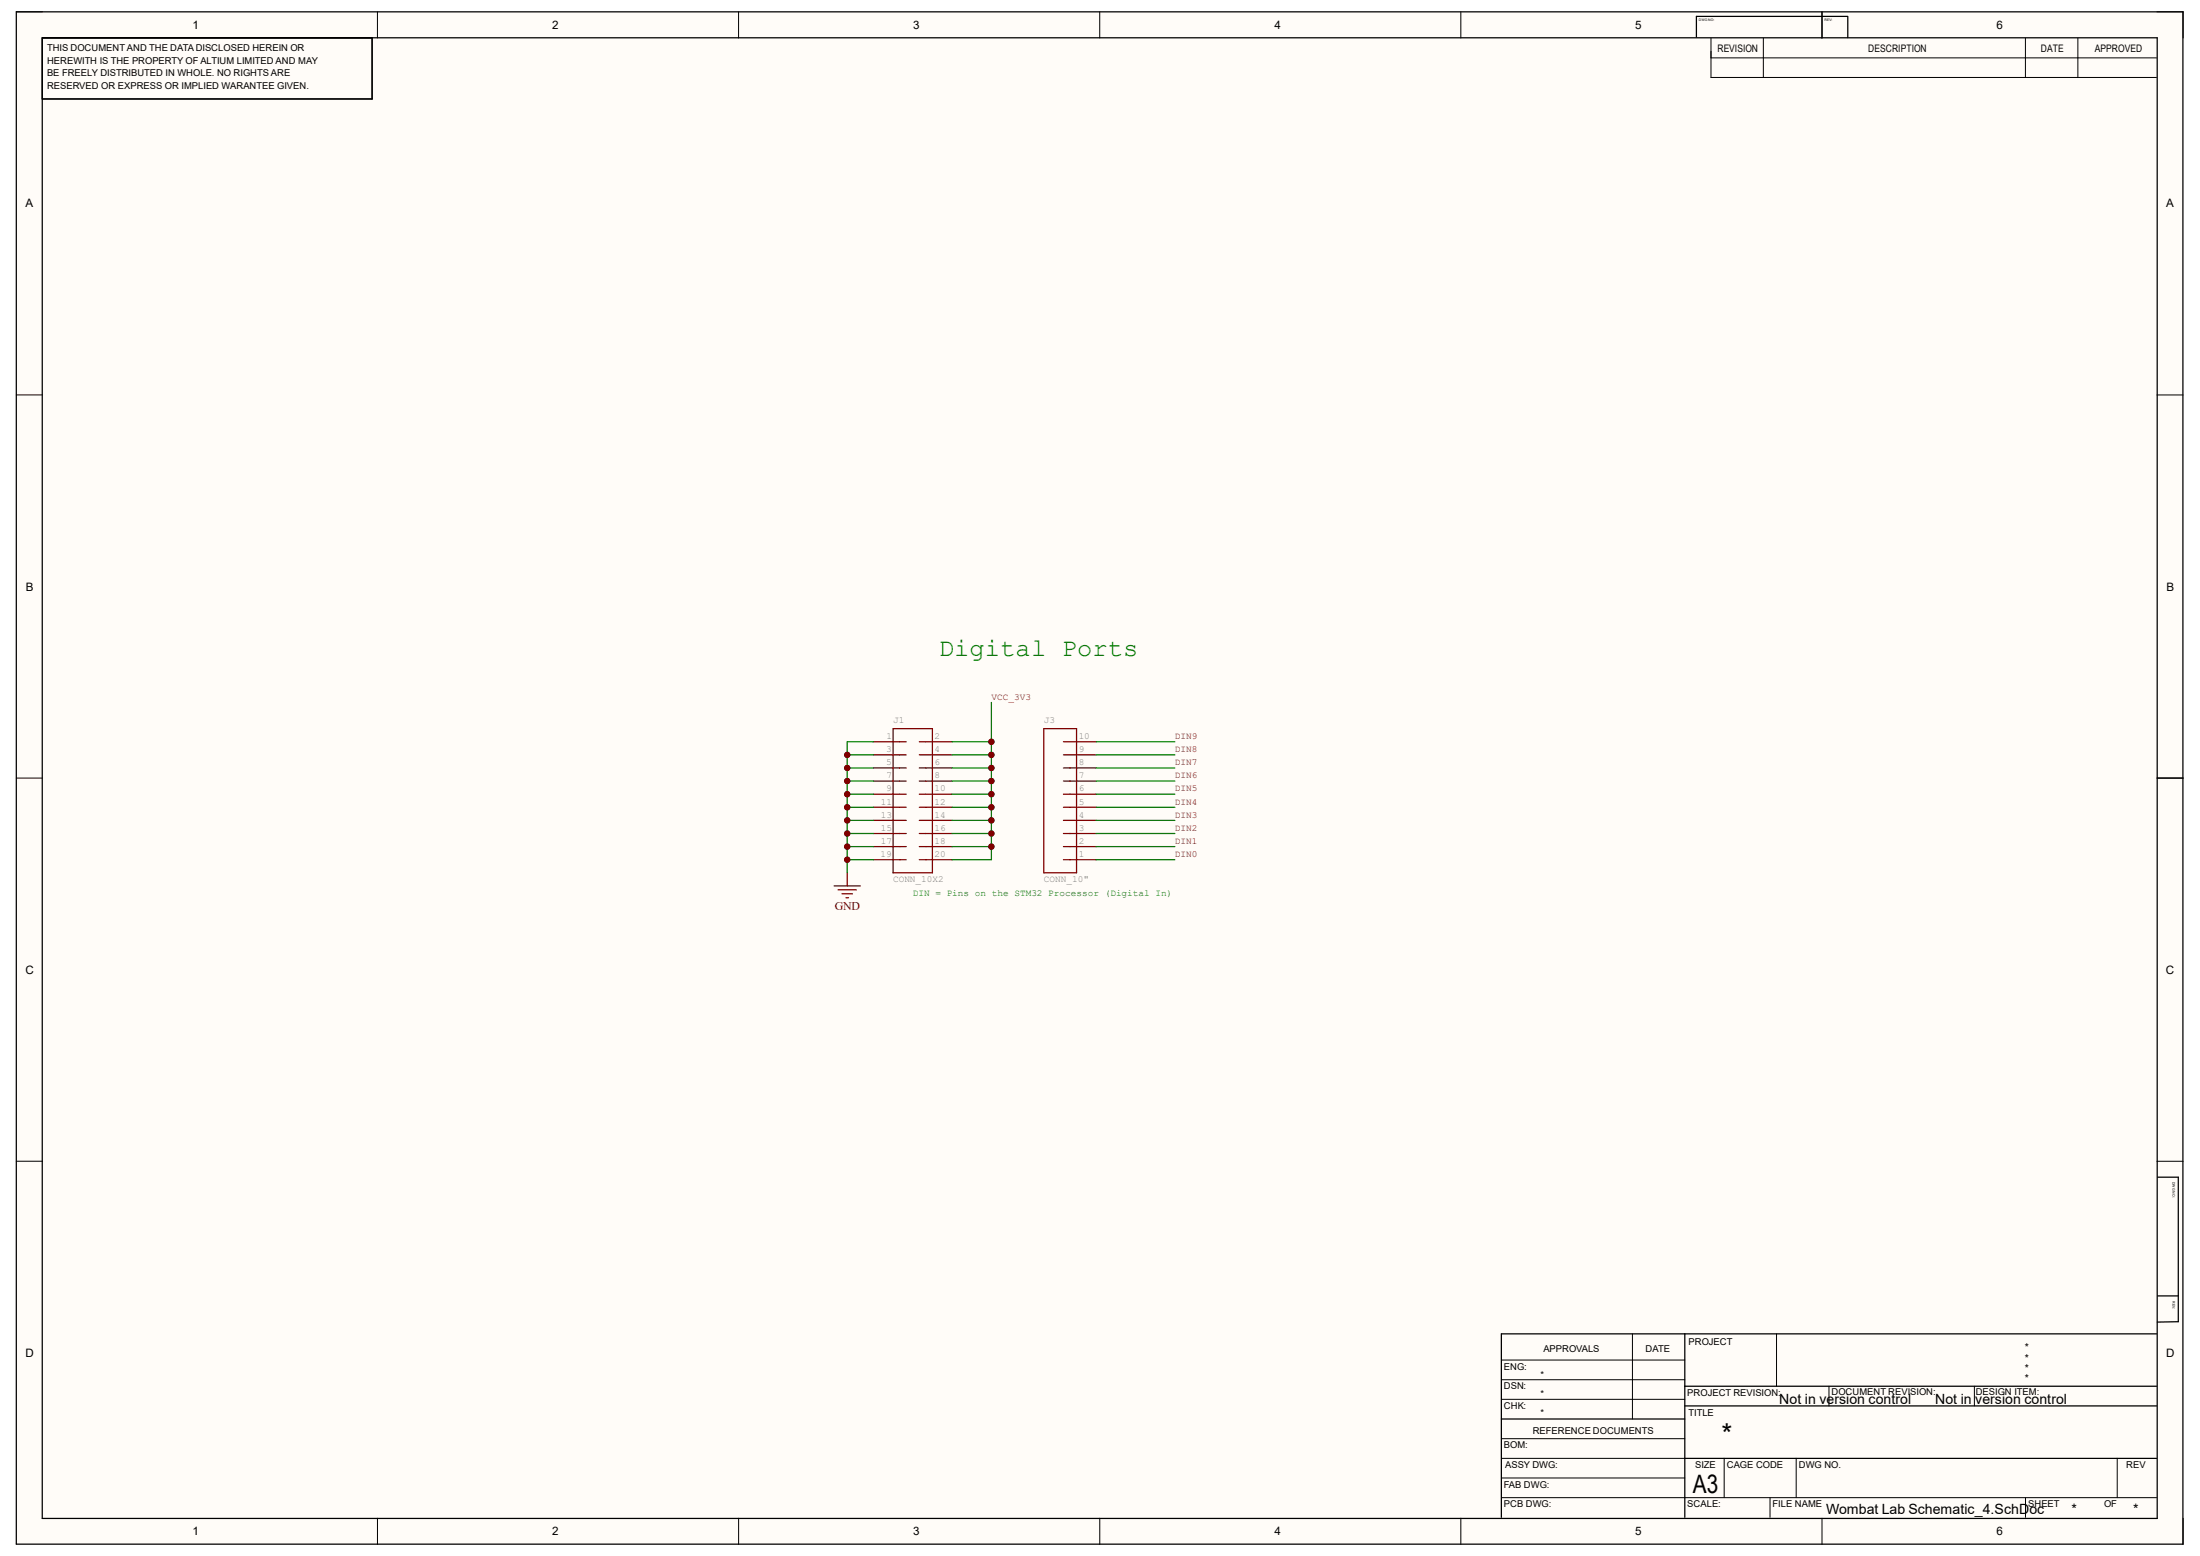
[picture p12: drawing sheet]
<svg xmlns="http://www.w3.org/2000/svg" width="297mm" height="210mm" viewBox="0 0 297 210" stroke-linecap="round" stroke-linejoin="round" font-family="sans-serif">
<g fill="#fffcf8">
<path d="M2.2 1.6h292.5v206.8h-292.5z" fill-rule="evenodd"/>
<path d="M5.7 5.1h285.5v199.8h-285.5z" fill-rule="evenodd"/>
</g>
<g fill="none" stroke="#000" stroke-width=".14">
<path d="M2.2 1.6h3.5M51 1.6v3.5M99.7 1.6v3.5M148.5 1.6v3.5M197.2 1.6v3.5M246 1.6v3.5M291.2 1.6h3.5v3.5M2.2 53.3h3.5M291.2 53.3h3.5M2.2 105h3.5M291.2 105h3.5M2.2 156.7h3.5"/>
<path d="M291.2 156.7h3.5M51 204.9v3.5M99.7 204.9v3.5M148.5 204.9v3.5M197.2 204.9v3.5M246 204.9v3.5M294.7 204.9v3.5"/>
</g>
<circle cx="114.4" cy="116" r=".35" fill="#000080"/>
<circle cx="114.4" cy="116" r=".35" fill="none" stroke="#000080" stroke-width=".14"/>
<circle cx="114.4" cy="114.3" r=".35" fill="#000080"/>
<circle cx="114.4" cy="114.3" r=".35" fill="none" stroke="#000080" stroke-width=".14"/>
<circle cx="114.4" cy="112.5" r=".35" fill="#000080"/>
<circle cx="114.4" cy="112.5" r=".35" fill="none" stroke="#000080" stroke-width=".14"/>
<circle cx="114.4" cy="110.7" r=".35" fill="#000080"/>
<circle cx="114.4" cy="110.7" r=".35" fill="none" stroke="#000080" stroke-width=".14"/>
<circle cx="114.4" cy="109" r=".35" fill="#000080"/>
<circle cx="114.4" cy="109" r=".35" fill="none" stroke="#000080" stroke-width=".14"/>
<circle cx="114.4" cy="107.2" r=".35" fill="#000080"/>
<circle cx="114.4" cy="107.2" r=".35" fill="none" stroke="#000080" stroke-width=".14"/>
<circle cx="114.4" cy="105.4" r=".35" fill="#000080"/>
<circle cx="114.4" cy="105.4" r=".35" fill="none" stroke="#000080" stroke-width=".14"/>
<circle cx="114.4" cy="103.7" r=".35" fill="#000080"/>
<circle cx="114.4" cy="103.7" r=".35" fill="none" stroke="#000080" stroke-width=".14"/>
<circle cx="114.4" cy="101.9" r=".35" fill="#000080"/>
<circle cx="114.4" cy="101.9" r=".35" fill="none" stroke="#000080" stroke-width=".14"/>
<circle cx="133.8" cy="114.3" r=".35" fill="#000080"/>
<circle cx="133.8" cy="114.3" r=".35" fill="none" stroke="#000080" stroke-width=".14"/>
<circle cx="133.8" cy="112.5" r=".35" fill="#000080"/>
<circle cx="133.8" cy="112.5" r=".35" fill="none" stroke="#000080" stroke-width=".14"/>
<circle cx="133.8" cy="110.7" r=".35" fill="#000080"/>
<circle cx="133.8" cy="110.7" r=".35" fill="none" stroke="#000080" stroke-width=".14"/>
<circle cx="133.8" cy="109" r=".35" fill="#000080"/>
<circle cx="133.8" cy="109" r=".35" fill="none" stroke="#000080" stroke-width=".14"/>
<circle cx="133.8" cy="107.2" r=".35" fill="#000080"/>
<circle cx="133.8" cy="107.2" r=".35" fill="none" stroke="#000080" stroke-width=".14"/>
<circle cx="133.8" cy="105.4" r=".35" fill="#000080"/>
<circle cx="133.8" cy="105.4" r=".35" fill="none" stroke="#000080" stroke-width=".14"/>
<circle cx="133.8" cy="103.7" r=".35" fill="#000080"/>
<circle cx="133.8" cy="103.7" r=".35" fill="none" stroke="#000080" stroke-width=".14"/>
<circle cx="133.8" cy="101.9" r=".35" fill="#000080"/>
<circle cx="133.8" cy="101.9" r=".35" fill="none" stroke="#000080" stroke-width=".14"/>
<circle cx="133.8" cy="100.1" r=".35" fill="#000080"/>
<circle cx="133.8" cy="100.1" r=".35" fill="none" stroke="#000080" stroke-width=".14"/>
<g fill="none" stroke="#000" stroke-width=".17">
<path d="M2.2 1.6h292.5v206.8h-292.5zM5.7 5.1h285.5v199.8h-285.5zM5.7 5.1h44.5v8.3h-44.5M246 1.6v3.5M249.5 2.2h-20.5v2.8M249.5 2.3v2.8M291.2 105h3.5M291.3 158.9h2.8v19.5h-2.9M291.3 174.9h2.8M202.7 191.5h24.8M227.5 187.1h63.6M227.5 180v24.8"/>
<path d="M227.5 189.8h63.6M227.5 196.8h63.6M291.1 180h-88.4v24.8"/>
</g>
<g fill="none" stroke="#000" stroke-width=".14">
<path d="M231 5.2v5.3h60.1M231 7.8h60.1M238.1 5.2v5.3M273.4 5.2v5.3M280.5 5.2v5.3M202.7 186.2h24.8M202.7 183.6h24.8M202.7 188.9h24.8M202.7 196.8h24.8M202.7 194.2h24.8M202.7 199.5h24.8M220.4 180v11.5"/>
<path d="M232.8 196.8v5.3M239.8 180v7.1M242.5 196.8v5.3M246.9 187.1v2.7M266.6 187.1v2.7M285.8 196.8v5.3M202.7 202.1h88.4M239 202.1v2.7M273.5 202.1v2.7"/>
</g>
<g fill="none" stroke="#800000" stroke-width=".17">
<path d="M120.6 98.3h5.3v19.5h-5.3zM140.9 98.3h4.4v19.5h-4.4zM112.6 119.6h3.5M114.4 117.8v1.8M117.9 103.7h4.4M117.9 101.9h4.4M117.9 100.1h4.4M117.9 107.2h4.4M117.9 105.4h4.4M117.9 109h4.4M117.9 110.7h4.4M117.9 112.5h4.4"/>
<path d="M117.9 114.3h4.4M117.9 116h4.4M124.1 103.7h4.4M124.1 101.9h4.4M124.1 100.1h4.4M124.1 107.2h4.4M124.1 105.4h4.4M124.1 109h4.4M124.1 110.7h4.4M124.1 112.5h4.4M124.1 114.3h4.4M124.1 116h4.4"/>
<path d="M143.6 103.7h4.4M143.6 101.9h4.4M143.6 100.1h4.4M143.6 107.2h4.4M143.6 105.4h4.4M143.6 109h4.4M143.6 110.7h4.4M143.6 112.5h4.4M143.6 114.3h4.4M143.6 116h4.4M113.1 120.1h2.5M113.7 120.6h1.4"/>
<path d="M114.2 121.2h.4"/>
</g>
<path d="M133.8 94.8v21.2h-5.3M128.5 107.2h5.3M128.5 109h5.3M128.5 110.7h5.3M128.5 112.5h5.3M128.5 114.3h5.3M128.5 100.1h5.3M128.5 101.9h5.3M128.5 103.7h5.3M128.5 105.4h5.3" fill="none" stroke="#008000" stroke-width=".17"/>
<circle cx="133.8" cy="114.3" r=".35" fill="#800000"/>
<circle cx="133.8" cy="114.3" r=".35" fill="none" stroke="#800000" stroke-width=".14"/>
<circle cx="133.8" cy="112.5" r=".35" fill="#800000"/>
<circle cx="133.8" cy="112.5" r=".35" fill="none" stroke="#800000" stroke-width=".14"/>
<circle cx="133.8" cy="110.7" r=".35" fill="#800000"/>
<circle cx="133.8" cy="110.7" r=".35" fill="none" stroke="#800000" stroke-width=".14"/>
<circle cx="133.8" cy="109" r=".35" fill="#800000"/>
<circle cx="133.8" cy="109" r=".35" fill="none" stroke="#800000" stroke-width=".14"/>
<circle cx="133.8" cy="107.2" r=".35" fill="#800000"/>
<circle cx="133.8" cy="107.2" r=".35" fill="none" stroke="#800000" stroke-width=".14"/>
<circle cx="133.8" cy="105.4" r=".35" fill="#800000"/>
<circle cx="133.8" cy="105.4" r=".35" fill="none" stroke="#800000" stroke-width=".14"/>
<circle cx="133.8" cy="103.7" r=".35" fill="#800000"/>
<circle cx="133.8" cy="103.7" r=".35" fill="none" stroke="#800000" stroke-width=".14"/>
<circle cx="133.8" cy="101.9" r=".35" fill="#800000"/>
<circle cx="133.8" cy="101.9" r=".35" fill="none" stroke="#800000" stroke-width=".14"/>
<circle cx="133.8" cy="100.1" r=".35" fill="#800000"/>
<circle cx="133.8" cy="100.1" r=".35" fill="none" stroke="#800000" stroke-width=".14"/>
<path d="M114.4 116h3.5M114.4 107.2h3.5M114.4 109h3.5M114.4 110.7h3.5M114.4 112.5h3.5M114.4 114.3h3.5M114.4 101.9h3.5M114.4 103.7h3.5M114.4 105.4h3.5M117.9 100.1h-3.5v17.7" fill="none" stroke="#008000" stroke-width=".17"/>
<circle cx="114.4" cy="116" r=".35" fill="#800000"/>
<circle cx="114.4" cy="116" r=".35" fill="none" stroke="#800000" stroke-width=".14"/>
<circle cx="114.4" cy="109" r=".35" fill="#800000"/>
<circle cx="114.4" cy="109" r=".35" fill="none" stroke="#800000" stroke-width=".14"/>
<circle cx="114.4" cy="110.7" r=".35" fill="#800000"/>
<circle cx="114.4" cy="110.7" r=".35" fill="none" stroke="#800000" stroke-width=".14"/>
<circle cx="114.4" cy="112.5" r=".35" fill="#800000"/>
<circle cx="114.4" cy="112.5" r=".35" fill="none" stroke="#800000" stroke-width=".14"/>
<circle cx="114.4" cy="114.3" r=".35" fill="#800000"/>
<circle cx="114.4" cy="114.3" r=".35" fill="none" stroke="#800000" stroke-width=".14"/>
<circle cx="114.4" cy="107.2" r=".35" fill="#800000"/>
<circle cx="114.4" cy="107.2" r=".35" fill="none" stroke="#800000" stroke-width=".14"/>
<circle cx="114.4" cy="105.4" r=".35" fill="#800000"/>
<circle cx="114.4" cy="105.4" r=".35" fill="none" stroke="#800000" stroke-width=".14"/>
<circle cx="114.4" cy="103.7" r=".35" fill="#800000"/>
<circle cx="114.4" cy="103.7" r=".35" fill="none" stroke="#800000" stroke-width=".14"/>
<circle cx="114.4" cy="101.9" r=".35" fill="#800000"/>
<circle cx="114.4" cy="101.9" r=".35" fill="none" stroke="#800000" stroke-width=".14"/>
<path d="M148 116h10.6M148 112.5h10.6M148 110.7h10.6M148 109h10.6M148 107.2h10.6M148 114.3h10.6M148 105.4h10.6M148 103.7h10.6M148 101.9h10.6M148 100.1h10.6" fill="none" stroke="#008000" stroke-width=".17"/>
<text font-size="3.8" x="232.4" y="194.9">*</text>
<text font-size="3.4" fill="#008000" x="126.7" y="88.5">Digital Ports</text>
<text font-size="3.4" x="228.6" y="201.5">A3</text>
<g font-size="1.9">
<text x="240.2" y="189.5">Not in version control</text>
<text x="261.2" y="189.5">Not in version control</text>
<text x="246.5" y="204.4">Wombat Lab Schematic_4.SchDoc</text>
<text x="279.6" y="204.4">*</text>
<text x="288" y="204.4">*</text>
</g>
<g font-size="1.6">
<text x="26" y="3.9">1</text>
<text x="74.5" y="3.9">2</text>
<text x="123.3" y="3.9">3</text>
<text x="172" y="3.9">4</text>
<text x="220.8" y="3.9">5</text>
<text x="269.5" y="3.9">6</text>
<text x="3.4" y="28">A</text>
<text x="292.4" y="28">A</text>
<text x="3.5" y="79.7">B</text>
<text x="292.5" y="79.7">B</text>
<text x="3.4" y="131.4">C</text>
<text x="292.4" y="131.4">C</text>
<text x="3.4" y="183.1">D</text>
<text x="292.4" y="183.1">D</text>
<text x="26" y="207.2">1</text>
<text x="74.5" y="207.2">2</text>
<text x="123.3" y="207.2">3</text>
<text x="172" y="207.2">4</text>
<text x="220.8" y="207.2">5</text>
<text x="269.5" y="207.2">6</text>
</g>
<text font-size="1.6" fill="#800000" x="112.7" y="122.8">GND</text>
<g font-size="1.4">
<text x="231.9" y="7">REVISION</text>
<text x="252.2" y="7">DESCRIPTION</text>
<text x="275.5" y="7">DATE</text>
<text x="282.8" y="7">APPROVED</text>
<text x="273.3" y="185.2">*</text>
<text x="273.3" y="182.4">*</text>
<text x="273.3" y="183.8">*</text>
<text x="273.3" y="186.6">*</text>
</g>
<g font-size="1.3">
<text x="6.3" y="6.9">THIS DOCUMENT AND THE DATA DISCLOSED HEREIN OR</text>
<text x="6.3" y="8.6">HEREWITH IS THE PROPERTY OF ALTIUM LIMITED AND MAY</text>
<text x="6.3" y="10.3">BE FREELY DISTRIBUTED IN WHOLE. NO RIGHTS ARE</text>
<text x="6.3" y="12">RESERVED OR EXPRESS OR IMPLIED WARANTEE GIVEN.</text>
<text x="203" y="184.9">ENG:</text>
<text x="208" y="185.9">*</text>
<text x="208.4" y="182.4">APPROVALS</text>
<text x="222.2" y="182.4">DATE</text>
<text x="228" y="181.5">PROJECT</text>
<text x="203" y="187.5">DSN:</text>
<text x="203" y="190.2">CHK:</text>
<text x="208" y="188.6">*</text>
<text x="208" y="191.1">*</text>
<text x="227.8" y="188.4">PROJECT REVISION:</text>
<text x="228" y="191.1">TITLE</text>
<text x="247.3" y="188.3">DOCUMENT REVISION:</text>
<text x="266.7" y="188.3">DESIGN ITEM:</text>
<text x="203" y="195.5">BOM:</text>
<text x="206.9" y="193.5">REFERENCE DOCUMENTS</text>
<text x="203" y="200.8">FAB DWG:</text>
<text x="203" y="203.5">PCB DWG:</text>
<text x="203.2" y="198.2">ASSY DWG:</text>
<text x="227.8" y="203.5">SCALE:</text>
<text x="228.9" y="198.2">SIZE</text>
<text x="233.1" y="198.2">CAGE CODE</text>
<text x="239.3" y="203.5">FILE NAME</text>
<text x="242.9" y="198.2">DWG NO.</text>
<text x="273.8" y="203.5">SHEET</text>
<text x="284.1" y="203.5">OF</text>
<text x="287.1" y="198.2">REV</text>
</g>
<g font-size="1.3" fill="#800000">
<text x="133.9" y="94.4">VCC_3V3</text>
<text x="158.6" y="101.5">DIN8</text>
<text x="158.6" y="99.7">DIN9</text>
<text x="158.6" y="106.8">DIN5</text>
<text x="158.6" y="105">DIN6</text>
<text x="158.6" y="103.3">DIN7</text>
<text x="158.6" y="112.1">DIN2</text>
<text x="158.6" y="110.4">DIN3</text>
<text x="158.6" y="108.6">DIN4</text>
<text x="158.6" y="113.9">DIN1</text>
<text x="158.6" y="115.7">DIN0</text>
</g>
<g font-size="1.3" fill="#808080">
<text x="119.6" y="101.5">3</text>
<text x="119.7" y="99.7">1</text>
<text x="120.6" y="97.6">J1</text>
<text x="126.2" y="99.7">2</text>
<text x="126.2" y="101.5">4</text>
<text x="140.9" y="97.6">J3</text>
<text x="145.6" y="101.5">9</text>
<text x="145.6" y="99.7">10</text>
<text x="119.6" y="103.3">5</text>
<text x="119.6" y="106.8">9</text>
<text x="119.7" y="105">7</text>
<text x="126.2" y="103.3">6</text>
<text x="126.2" y="105">8</text>
<text x="126.2" y="106.8">10</text>
<text x="145.6" y="106.8">6</text>
<text x="145.6" y="105">7</text>
<text x="145.6" y="103.3">8</text>
<text x="118.9" y="108.6">11</text>
<text x="118.9" y="110.4">13</text>
<text x="118.9" y="112.1">15</text>
<text x="118.9" y="113.9">17</text>
<text x="126.2" y="108.6">12</text>
<text x="126.2" y="110.4">14</text>
<text x="126.2" y="112.1">16</text>
<text x="126.2" y="113.9">18</text>
<text x="145.6" y="113.9">2</text>
<text x="145.6" y="112.1">3</text>
<text x="145.6" y="110.4">4</text>
<text x="145.6" y="108.6">5</text>
<text x="118.9" y="115.7">19</text>
<text x="120.6" y="119">CONN_10X2</text>
<text x="126.2" y="115.7">20</text>
<text x="140.9" y="119">CONN_10&quot;</text>
<text x="145.6" y="115.7">1</text>
</g>
<text font-size="1.3" fill="#008000" x="123.2" y="120.9">DIN = Pins on the STM32 Processor (Digital In)</text>
<g font-size=".5">
<text x="229.4" y="2.8">DWG NO:</text>
<text x="246.3" y="2.8">REV:</text>
<text x="293.3" y="159.5" transform="rotate(90 293.3 159.5)">DWG NO:</text>
<text x="293.3" y="175.6" transform="rotate(90 293.3 175.6)">REV:</text>
</g>
</svg>
